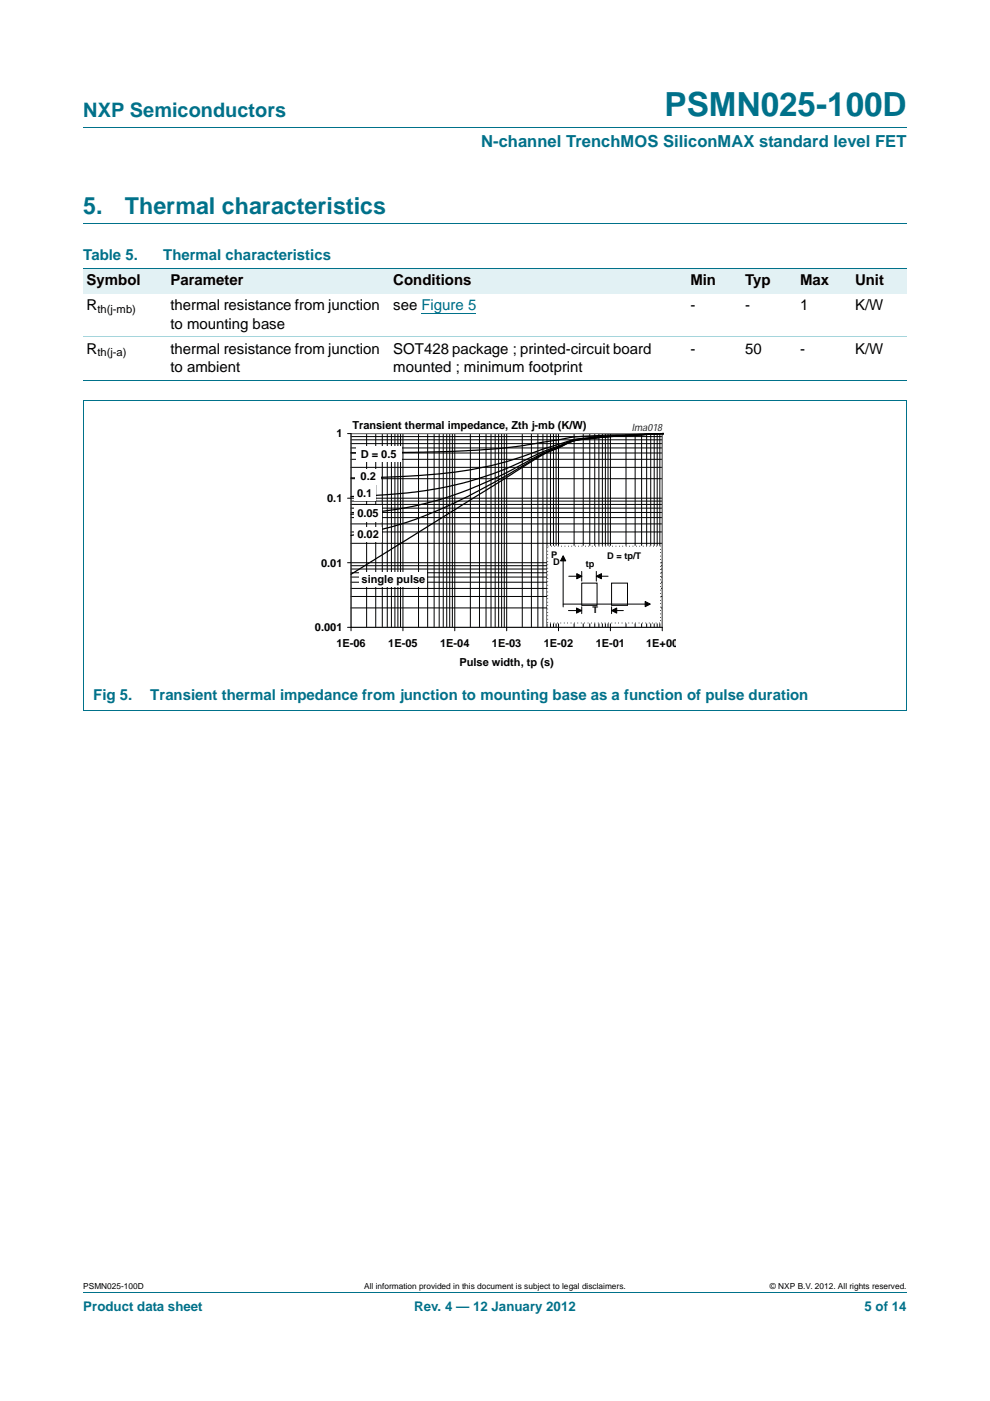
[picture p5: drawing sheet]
<svg xmlns="http://www.w3.org/2000/svg" width="210mm" height="297mm" viewBox="0 0 210 297" stroke-linecap="round" stroke-linejoin="round" font-family="sans-serif">
<path d="M17.7 27h174.6M17.7 47.4h174.6M17.7 273.9h174.6" fill="none" stroke="#00718a" stroke-width=".21"/>
<g fill="#e2f1f4">
<path d="M17.7 57h17.7v5.3h-17.7z"/>
<path d="M35.4 57h47.3v5.3h-47.3z"/>
<path d="M82.7 57h57.6v5.3h-57.6z"/>
<path d="M140.3 57h17.1v5.3h-17.1z"/>
<path d="M157.4 57h11.6v5.3h-11.6z"/>
<path d="M169 57h11.7v5.3h-11.7z"/>
<path d="M180.7 57h11.6v5.3h-11.6z"/>
</g>
<path d="M89.4 66.5h11.6" fill="none" stroke="#00f" stroke-width=".21"/>
<path d="M17.7 57h174.6M17.6 84.8h174.7M17.7 80.6h174.6M17.7 84.9v65.6l174.6 .1v-65.7" fill="none" stroke="#00718a" stroke-width=".21"/>
<path d="M17.7 71.4h174.6" fill="none" stroke="#a5d5dc" stroke-width=".21"/>
<g fill="none" stroke="#000" stroke-width=".21">
<path d="M73.7 91.9h66.8v41.8M74.5 99.1h66M74.5 97.4h66M74.5 96h66M74.5 95h66M74.5 94.1h66M74.5 93.2h66M74.5 92.6h66M74.5 91.9v41.8M77.8 91.9v41.1M79.7 91.9v41.1M81.1 91.9v41.1"/>
<path d="M82.1 91.9v41.1M83 91.9v41.1M83.8 91.9v41.1M84.4 91.9v41.1M85 91.9v41.1M85.5 91.9v41.8M88.8 91.9v41.1M90.7 91.9v41.1M92.1 91.9v41.1M93.2 91.9v41.1M94 91.9v41.1M94.8 91.9v41.1"/>
<path d="M95.4 91.9v41.1M95.9 91.9v41.1M96.5 91.9v41.8M99.8 91.9v41.1M101.7 91.9v41.1M103.1 91.9v41.1M104.1 91.9v41.1M105 91.9v41.1M105.8 91.9v41.1M106.4 91.9v41.1M107 91.9v41.1M107.5 91.9v41.8"/>
<path d="M110.8 91.9v41.1M112.7 91.9v41.1M114.1 91.9v41.1M115.2 91.9v41.1M116 91.9v41.1M116.8 91.9v41.1M117.4 91.9v41.1M118 91.9v41.1M118.5 91.9v41.8M121.8 91.9v41.1M123.7 91.9v41.1M125.1 91.9v41.1"/>
<path d="M126.1 91.9v41.1M127 91.9v41.1M127.8 91.9v41.1M128.4 91.9v41.1M129 91.9v41.1M129.5 91.9v41.8M132.8 91.9v41.1M134.7 91.9v41.1M136.1 91.9v41.1M137.2 91.9v41.1M138 91.9v41.1M138.8 91.9v41.1"/>
<path d="M139.4 91.9v41.1M140 91.9v41.1M73.7 119.3h66.8M73.7 105.6h66.8M74.5 119.9h66M74.5 115.2h66M74.5 112.8h66M74.5 111.1h66M74.5 109.7h66M74.5 108.7h66M74.5 107.7h66M74.5 106.9h66"/>
<path d="M74.5 106.2h66M74.5 101.5h66M73.7 133h66.8M74.5 128.9h66M74.5 126.5h66M74.5 124.8h66M74.5 123.4h66M74.5 122.3h66M74.5 121.4h66M74.5 120.6h66"/>
</g>
<path d="M74.5 91.9h66v41.1h-66z" fill="none" stroke="#808080" stroke-width=".21"/>
<path d="M140.5 91.9h.3M140.5 91.9l-11 .6-3.9 .4a14.2 14.2 0 0 0-7.5 2.2 64.6 64.6 0 0 0-10.2 5.5l-10.6 5.6-8 3.5-6.3 2-4.7 1.1-3.8 .7M140.5 91.9l-11.8 .7-3.1 .3a13.9 13.9 0 0 0-6.7 1.7 68.8 68.8 0 0 0-10.6 5.2l-3.7 1.8-6.2 2.6a78.8 78.8 0 0 1-23.9 4.8M140.5 91.9l-11 .6-5 .4a13.5 13.5 0 0 0-6 1.7 93.5 93.5 0 0 0-10.2 4.4l-3.7 1.4-5.3 1.7-6.1 1.4-6.9 1-11.8 .8M140.5 91.9l-3.3 .2a162.3 162.3 0 0 0-15.4 1l-6.6 2.1a84.4 84.4 0 0 1-29.7 5.8l-11 .3M140.5 91.9l-13 .4a51.3 51.3 0 0 0-11 1.2l-7 1.2-8.7 .8-11 .4-15.3 .1M140.5 91.9l-11 .7-4.4 .4a12.4 12.4 0 0 0-6.6 2 51.8 51.8 0 0 0-10.6 6l-33.4 20.8" fill="none" stroke="#000" stroke-width=".26"/>
<g fill="#fff">
<path d="M76.2 121.3h14.5v3.1h-14.5z"/>
<path d="M75.5 94.6h9.7v3.2h-9.7z"/>
<path d="M75.5 99.4h5.3v3.3h-5.3z"/>
<path d="M75.1 103h4.6v3.2h-4.6z"/>
<path d="M75.1 107h5.9v3.6h-5.9z"/>
<path d="M75.2 111.8h5.8v3h-5.8z"/>
<path d="M116.2 115.8h23.9v16.3h-23.9z"/>
</g>
<path d="M116.2 115.8h23.9v16.3h-23.9z" fill="none" stroke="#fff" stroke-width=".21"/>
<path d="M116.2 115.8h23.9v16.3h-23.9z" fill="none" stroke="#000" stroke-width=".21" stroke-dasharray=".1 .6" stroke-linecap="butt"/>
<path d="M119.4 118.6v10.1M119.4 128.1h17.8M120.6 129.5h2M120.6 122.2h2.1M123.4 123.6h3.2v4.7h-3.2zM123.4 121.2v2M123.4 128.6v1.5M126.5 121.2v2M127.2 122.2h1.8M129.7 123.6h3.4v4.7h-3.4zM129.7 128.6v1.5M130.4 129.5h1.8" fill="none" stroke="#000" stroke-width=".21"/>
<path d="M119.4 117.8l.6 1.1h-1.1zM122.3 128.9l1.1 .6-1.1 .5zM122.3 121.6l1.1 .6-1.1 .5zM126.5 122.2l1.1-.6v1.1zM129.7 129.5l1.1-.6v1.1zM136.8 127.5l1.1 .6-1.1 .5z" fill="#000" stroke="#000" stroke-width=".21"/>
<text font-size="7" fill="#00718a" x="141" y="24.6">PSMN025-100D</text>
<g font-size="4.9" fill="#00718a">
<text x="17.7" y="45.4">5.</text>
<text x="26.5" y="45.4">Thermal characteristics</text>
</g>
<text font-size="4.2" fill="#00718a" x="17.7" y="24.9">NXP Semiconductors</text>
<text font-size="3.5" fill="#00718a" x="102.1" y="31.1">N-channel TrenchMOS SiliconMAX standard level FET</text>
<g font-size="3.2" fill="#00718a">
<text x="17.7" y="55.2">Table 5.</text>
<text x="34.6" y="55.2">Thermal characteristics</text>
<text x="19.8" y="148.4">Fig 5.</text>
<text x="31.9" y="148.4">Transient thermal impedance from junction to mounting base as a function of pulse duration</text>
</g>
<g font-size="3.2">
<text x="18.4" y="60.5">Symbol</text>
<text x="18.4" y="65.8">R</text>
<text x="36.2" y="60.5">Parameter</text>
<text x="36.2" y="65.8">thermal resistance from junction</text>
<text x="83.4" y="60.5">Conditions</text>
<text x="83.4" y="65.8">see Figure 5</text>
<text x="146.4" y="60.5">Min</text>
<text x="146.4" y="65.8">-</text>
<text x="158.1" y="60.5">Typ</text>
<text x="158.1" y="65.8">-</text>
<text x="169.7" y="60.5">Max</text>
<text x="169.7" y="65.8">1</text>
<text x="181.4" y="60.5">Unit</text>
<text x="181.4" y="65.8">K/W</text>
<text x="36.2" y="69.7">to mounting base</text>
<text x="18.4" y="75">R</text>
<text x="36.2" y="75">thermal resistance from junction</text>
<text x="83.4" y="75">SOT428 package ; printed-circuit board</text>
<text x="146.4" y="75">-</text>
<text x="158.1" y="75">50</text>
<text x="169.7" y="75">-</text>
<text x="181.4" y="75">K/W</text>
<text x="36.2" y="78.8">to ambient</text>
<text x="83.4" y="78.8">mounted ; minimum footprint</text>
</g>
<g font-size="2.8" fill="#00718a">
<text x="17.7" y="277.9">Product data sheet</text>
<text x="87.8" y="277.9">Rev. 4 — 12 January 2012</text>
<text x="183.4" y="277.9">5 of 14</text>
</g>
<g font-size="2.4">
<text x="20.7" y="66.4">th(j-mb)</text>
<text x="20.7" y="75.5">th(j-a)</text>
</g>
<g font-size="2.3">
<text x="71.3" y="92.7">1</text>
<text x="74.7" y="91">Transient thermal impedance, Zth j-mb (K/W)</text>
<text x="76.5" y="101.9">0.2</text>
<text x="76.5" y="97">D = 0.5</text>
<text x="69.4" y="106.4">0.1</text>
<text x="75.7" y="105.4">0.1</text>
<text x="75.8" y="109.6">0.05</text>
<text x="75.8" y="114.1">0.02</text>
<text x="68.1" y="120.1">0.01</text>
<text x="76.7" y="123.6">single pulse</text>
<text x="66.8" y="133.8">0.001</text>
<text x="71.3" y="137.2">1E-06</text>
<text x="82.3" y="137.2">1E-05</text>
<text x="93.3" y="137.2">1E-04</text>
<text x="104.3" y="137.2">1E-03</text>
<text x="115.3" y="137.2">1E-02</text>
<text x="126.3" y="137.2">1E-01</text>
<text x="137" y="137.2">1E+00</text>
<text x="97.4" y="141.1">Pulse width, tp (s)</text>
</g>
<text font-size="2.1" fill="#231f20" x="134" y="91.4">lma018</text>
<g font-size="2">
<text x="116.9" y="118.3">P</text>
<text x="117.4" y="119.7">D</text>
<text x="128.8" y="118.6">D = tp/T</text>
<text x="124.3" y="120.2">tp</text>
<text x="125.6" y="129.9">T</text>
</g>
<g font-size="1.8">
<text x="17.7" y="273.3">PSMN025-100D</text>
<text x="77.2" y="273.3">All information provided in this document is subject to legal disclaimers.</text>
<text x="163.3" y="273.3">© NXP B.V. 2012. All rights reserved.</text>
</g>
</svg>
